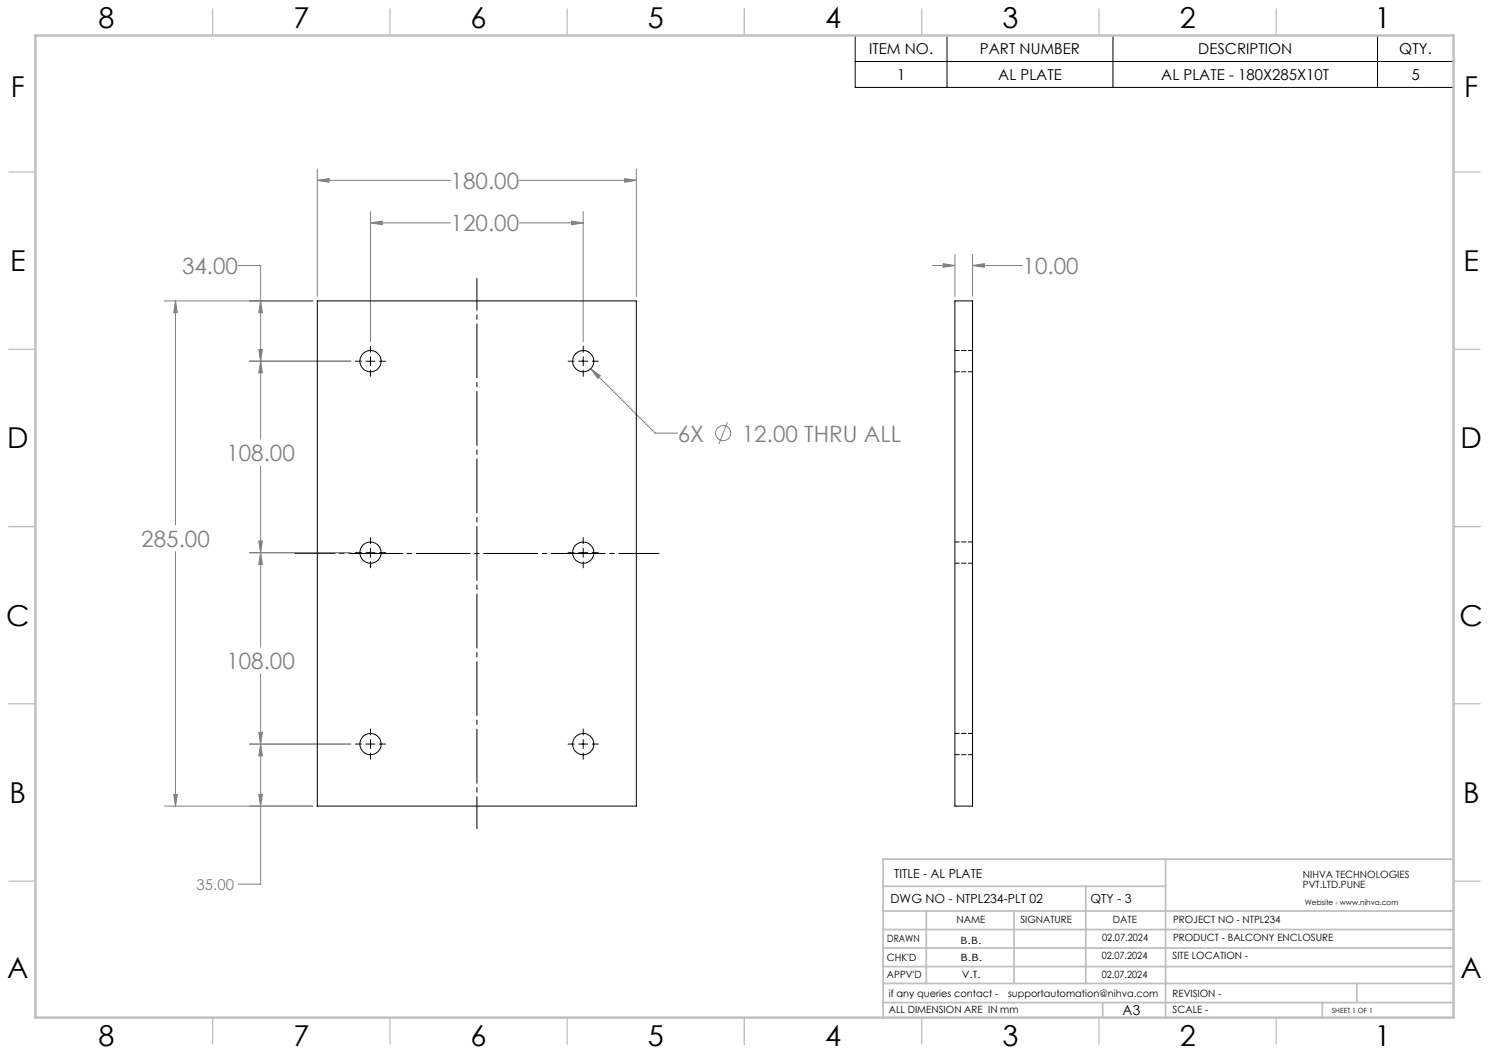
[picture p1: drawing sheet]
<svg xmlns="http://www.w3.org/2000/svg" width="420mm" height="297mm" viewBox="0 0 420 297" stroke-linecap="round" stroke-linejoin="round" font-family="sans-serif">
<g fill="none" stroke="#808080" stroke-width=".28">
<path d="M89.5 50.9l3.3-.5v1zM89.5 47.7v35.9M89.5 50.9h37.6M104.5 59.7v36.6M146.4 50.9h33.1M164.5 59.7v36.6M176.2 50.4l3.3 .5-3.3 .5zM179.5 47.7v35.9M67.2 74.9h6.3v49M104.5 62.9l3.3-.5v1zM104.5 62.9h22.6M146.4 62.9h18.1"/>
<path d="M161.2 62.4l3.3 .5-3.3 .5zM263 74.9h6.3M266 74.4l3.3 .5-3.3 .5zM269.3 71.7v11.9M274.3 74.9l3.3-.5v1zM274.3 74.9h14.1M274.3 71.7v11.9M46.3 84.9h41.9M49.5 84.9l.5 3.3h-1zM49.5 84.9v63.1M73 98.6h1l-.5 3.3zM73.5 84.9l.5 3.3h-1z"/>
<path d="M70.3 101.9h28.7M73.5 101.9l.5 3.3h-1zM166.6 104l2.7 2-.7 .7zM166.6 104l18.2 18.2h6.3M205.2 119.1l-2.4 6.1M73.5 131.4v51.1M49.5 155.6v71.8M70.3 155.9h28.7M73 152.6h1l-.5 3.3zM73.5 155.9l.5 3.3h-1zM73.5 190v59.4h-6.3M70.3 209.9h28.7"/>
<path d="M73 206.6h1l-.5 3.3zM73.5 209.9l.5 3.3h-1zM46.3 227.4h41.9M49 224.1h1l-.5 3.3zM73 224.1h1l-.5 3.3z"/>
<circle cx="204" cy="122.2" r="2.11"/>
</g>
<g fill="none" stroke="#000" stroke-width=".28">
<path d="M241.2 10h168.8v14.7h-168.8zM241.2 17.4h168.8M267.1 10v14.7M313.9 10v14.7M388.5 10v14.7M104.5 97.6v1.7M164.5 97.6v1.7M100.2 101.9h1.8M103.2 101.9h2.6M104.5 100.6v2.5M104.5 104.4v1.7M107 101.9h1.8"/>
<path d="M160.2 101.9h1.8M163.2 101.9h2.6M164.5 100.6v2.5M164.5 104.4v1.7M167 101.9h1.8M100.2 155.9h1.8M103.2 155.9h2.6M104.5 151.6v1.7M104.5 154.6v2.6M104.5 158.4v1.8M107 155.9h1.8M160.2 155.9h1.8"/>
<path d="M163.2 155.9h2.6M164.5 151.6v1.7M164.5 154.6v2.6M164.5 158.4v1.8M167 155.9h1.8M100.2 209.9h1.8M103.2 209.9h2.6M104.5 205.6v1.7M104.5 208.6v2.5M104.5 212.4v1.7M107 209.9h1.8M160.2 209.9h1.8"/>
<path d="M163.2 209.9h2.6M164.5 205.6v1.7M164.5 208.6v2.5M164.5 212.4v1.7M167 209.9h1.8"/>
</g>
<path d="M134.5 233.7v-155.2" fill="none" stroke="#000" stroke-width=".28" stroke-dasharray="15.2 1.3 1.3 1.3" stroke-dashoffset="6.2"/>
<path d="M83.2 156.1h102.7" fill="none" stroke="#000" stroke-width=".28" stroke-dasharray="15.2 1.3 1.3 1.3" stroke-dashoffset="3.9"/>
<g fill="none" stroke="#c0c0c0" stroke-width=".35">
<path d="M60 2.5v7.5M110 2.5v7.5M160 2.5v7.5M210 2.5v7.5M260 2.5v7.5M310 2.5v7.5M360 2.5v7.5M2.5 48.5h7.5M410 48.5h7.5M2.5 98.5h7.5M410 98.5h7.5M2.5 148.5h7.5"/>
<path d="M410 148.5h7.5M2.5 198.5h7.5M410 198.5h7.5M2.5 248.5h7.5M410 248.5h7.5M60 287v7.5M110 287v7.5M160 287v7.5M210 287v7.5M260 287v7.5M310 287v7.5M360 287v7.5"/>
</g>
<g fill="none" stroke="#c0c0c0" stroke-width=".5">
<path d="M249.1 257h160.9M249.1 250h79.7M261.3 257v20.4M286 257v20.4M306.2 250v27.4M328.8 242.3v44.7M410 242.3h-160.9v44.7M249.1 272.6h160.9M249.1 267.4h160.9M249.1 262.2h160.9M249.1 277.4h160.9M382.7 277.4v5.4"/>
<path d="M249.1 282.8h160.9M311 282.8v4.2M373 282.8v4.2"/>
</g>
<path d="M10 10h400v277h-400z" fill="none" stroke="#c0c0c0" stroke-width=".7"/>
<g fill="#808080">
<path d="M176.2 50.4l3.3 .5-3.3 .5zM89.5 50.9l3.3-.5v1zM49.5 84.9l.5 3.3h-1zM49 224.1h1l-.5 3.3zM104.5 62.9l3.3-.5v1zM161.2 62.4l3.3 .5-3.3 .5zM73.5 84.9l.5 3.3h-1zM73 98.6h1l-.5 3.3zM73.5 101.9l.5 3.3h-1zM73 152.6h1l-.5 3.3zM73.5 155.9l.5 3.3h-1zM73 206.6h1l-.5 3.3zM166.6 104l2 2.7 .7-.7zM266 74.4l3.3 .5-3.3 .5zM274.3 74.9l3.3-.5v1z"/>
<path d="M73.5 209.9l.5 3.3h-1zM73 224.1h1l-.5 3.3z"/>
</g>
<g fill="none" stroke="#000" stroke-width=".28">
<path d="M89.5 84.9h90v142.5h-90zM269.3 84.9h5v142.5h-5z"/>
<circle cx="104.5" cy="101.9" r="3"/>
<circle cx="164.5" cy="101.9" r="3"/>
<circle cx="104.5" cy="155.9" r="2.99"/>
<circle cx="164.5" cy="155.9" r="2.99"/>
<circle cx="104.5" cy="209.9" r="2.99"/>
<circle cx="164.5" cy="209.9" r="2.99"/>
</g>
<path d="M274.4 98.9h-5M269.4 104.9h5M269.4 158.9h5M274.4 152.9h-5M269.4 212.9h5M274.4 206.9h-5" fill="none" stroke="#000" stroke-width=".28" stroke-dasharray="1.3 .6"/>
<g font-size="8.1">
<text x="27.8" y="8">8</text>
<text x="82.8" y="8">7</text>
<text x="132.8" y="8">6</text>
<text x="182.8" y="8">5</text>
<text x="232.8" y="8">4</text>
<text x="282.8" y="8">3</text>
<text x="332.8" y="8">2</text>
<text x="387.8" y="8">1</text>
<text x="3" y="27.2">F</text>
<text x="413" y="27.2">F</text>
<text x="2.8" y="76.5">E</text>
<text x="412.8" y="76.5">E</text>
<text x="2" y="126.5">D</text>
<text x="412" y="126.5">D</text>
<text x="1.7" y="176.5">C</text>
<text x="411.7" y="176.5">C</text>
<text x="2.7" y="226.5">B</text>
<text x="412.7" y="226.5">B</text>
<text x="2" y="275.7">A</text>
<text x="412" y="275.7">A</text>
<text x="27.8" y="295">8</text>
<text x="82.8" y="295">7</text>
<text x="132.8" y="295">6</text>
<text x="182.8" y="295">5</text>
<text x="232.8" y="295">4</text>
<text x="282.8" y="295">3</text>
<text x="332.8" y="295">2</text>
<text x="387.8" y="295">1</text>
</g>
<g font-size="6.3" fill="#808080">
<text x="127.1" y="53.3">180.00</text>
<text x="127.1" y="65.3">120.00</text>
<text x="51.3" y="77.3">34.00</text>
<text x="288.4" y="77.3">10.00</text>
<text x="191.2" y="124.6">6X</text>
<text x="209.3" y="124.6">12.00 THRU ALL</text>
<text x="63.8" y="130">108.00</text>
<text x="39.8" y="154.2">285.00</text>
<text x="63.8" y="188.7">108.00</text>
</g>
<g font-size="4.2">
<text x="245.1" y="15.2">ITEM NO.</text>
<text x="276.4" y="15.2">PART NUMBER</text>
<text x="338" y="15.2">DESCRIPTION</text>
<text x="394.7" y="15.2">QTY.</text>
<text x="253" y="22.5">1</text>
<text x="281.6" y="22.5">AL PLATE</text>
<text x="327.6" y="22.5">AL PLATE - 180X285X10T</text>
<text x="398.1" y="22.5">5</text>
</g>
<text font-size="4.2" fill="#808080" x="55.4" y="251">35.00</text>
<text font-size="3.9" x="316.7" y="286.4">A3</text>
<g font-size="3.5">
<text x="252.2" y="247.7">TITLE - AL PLATE</text>
<text x="251.2" y="254.8">DWG NO - NTPL234-PLT 02</text>
<text x="307.6" y="254.8">QTY - 3</text>
</g>
<g font-size="2.8">
<text x="367.5" y="247.7">NIHVA TECHNOLOGIES</text>
<text x="367.5" y="250.5">PVT.LTD.PUNE</text>
<text x="269.8" y="260.4">NAME</text>
<text x="287.8" y="260.4">SIGNATURE</text>
<text x="313.9" y="260.5">DATE</text>
<text x="330.9" y="260.5">PROJECT NO - NTPL234</text>
<text x="250.3" y="265.7">DRAWN</text>
<text x="270.9" y="266.1">B.B.</text>
<text x="310.9" y="265.5">02.07.2024</text>
<text x="330.9" y="265.5">PRODUCT - BALCONY ENCLOSURE</text>
<text x="250.2" y="271.1">CHK'D</text>
<text x="250.2" y="275.8">APPV'D</text>
<text x="270.9" y="271.1">B.B.</text>
<text x="271.3" y="275.8">V.T.</text>
<text x="310.8" y="270.6">02.07.2024</text>
<text x="310.8" y="275.8">02.07.2024</text>
<text x="330.7" y="270.6">SITE LOCATION -</text>
<text x="250.7" y="281.1">if any queries contact -</text>
<text x="284.3" y="281.1">supportautomation@nihva.com</text>
<text x="330.7" y="281.1">REVISION -</text>
<text x="250.7" y="285.6">ALL DIMENSION ARE IN mm</text>
<text x="330.7" y="285.6">SCALE -</text>
</g>
<text font-size="2.1" x="368.1" y="255.1">Website - www.nihva.com</text>
<text font-size="2" x="375.7" y="285.6">SHEET 1 OF 1</text>
</svg>
